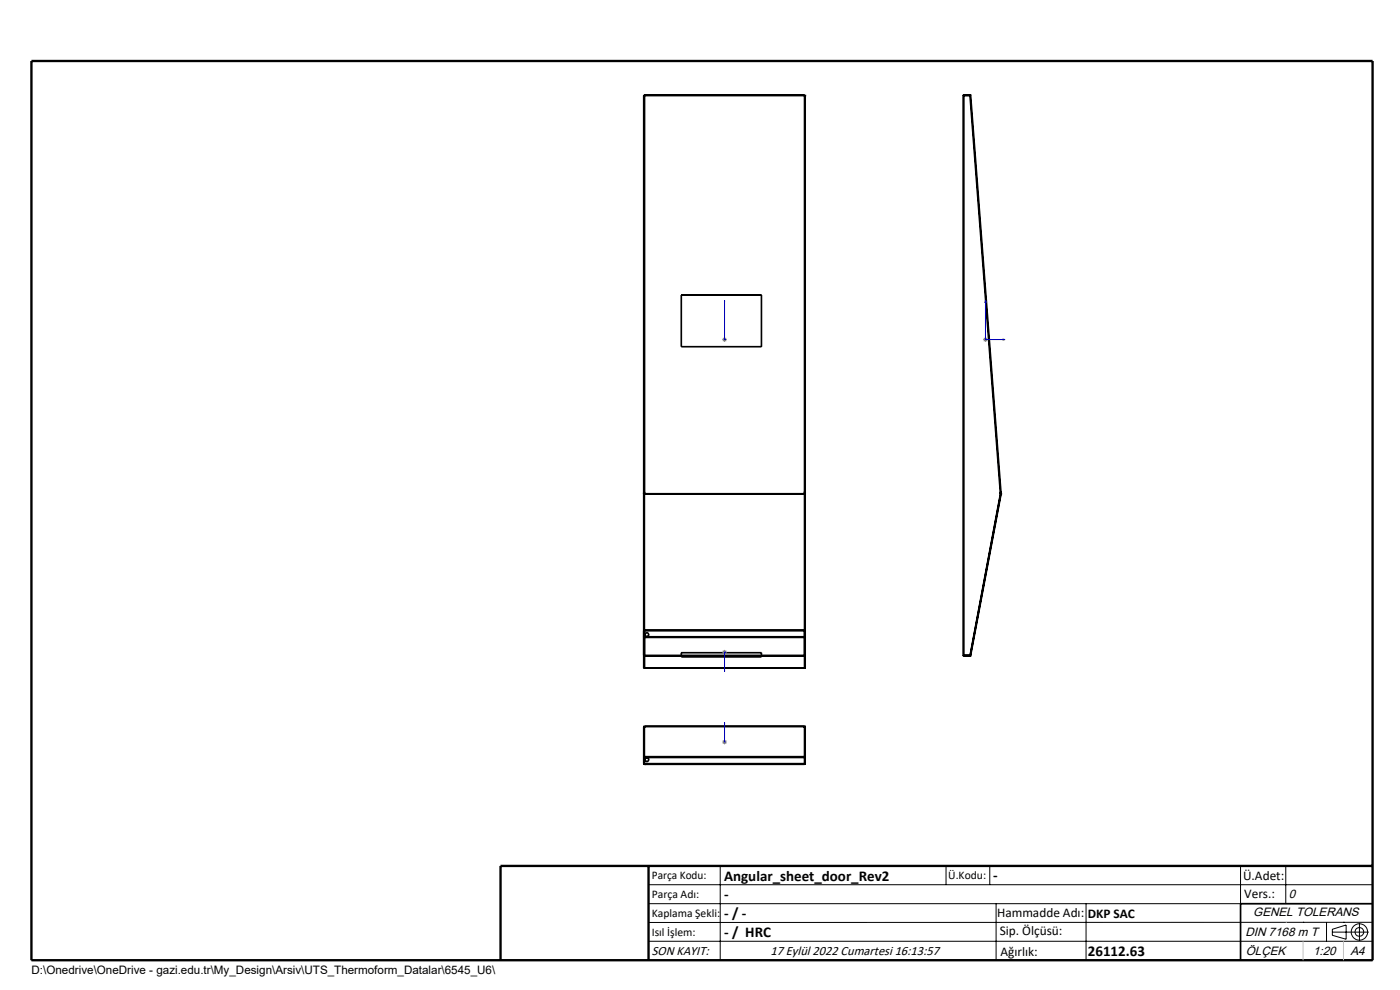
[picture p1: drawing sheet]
<svg xmlns="http://www.w3.org/2000/svg" width="297mm" height="210mm" viewBox="0 0 297 210" stroke-linecap="round" stroke-linejoin="round" font-family="sans-serif">
<g fill="none" stroke="#000" stroke-width=".35">
<path d="M136.6 20.3h.1M136.6 20.3v121.3l.1 .1M136.7 20.1v.2M136.7 20.1h34M136.7 20.3v121.4M136.7 20.3h34M170.7 20.3h.1M170.7 20.1v.2M170.7 20.3v121.4M170.8 20.3h.1M170.8 20.3v121.3l-.1 .1M204.3 20.3h.1"/>
<path d="M204.3 20.3v118.7M204.5 20.3h-.2M204.5 20.1l-.2 .2M204.5 20.2l-.2 .1M204.5 20.3h1.3M204.5 20.1h1.3M204.5 20.1v.1M204.5 20.3v118.7M204.5 20.2h1.3M205.8 20.3h.1M205.8 20.1l.1 .2M205.8 20.2v.1"/>
<path d="M205.8 20.3l6.4 84.5M205.8 20.1v.1M205.9 20.3l6.5 84.4M144.5 62.6h17v10.9h-17zM144.5 62.6h17M136.6 104.8v34.2M136.7 104.4l-.1 .4M136.7 104.7l-.1-.4v.5M136.7 104.7h.1M136.7 104.8h34M136.7 104.7v.1M170.7 104.7l.1-.4-.1 .5"/>
<path d="M170.7 104.7h.1M170.7 104.4v.4M170.7 104.8v34.2M212.2 104.8l-6.4 34.2h-1.3M212.3 104.5v.2M212.3 104.7h.1M212.3 104.7l-6.5 34.3M212.3 104.7l.1 .1M212.4 104.7l-.1-.4-.1 .5M212.4 104.7h.1M212.4 104.8l-6.5 34.2M136.6 135.1l.1 .1"/>
<path d="M136.6 135.1h34.1M136.6 139h.1M136.7 135.1v.1M136.7 135.1h-.1M136.7 135.1h.1M136.7 139v.2h34v-.2M136.7 139h34M136.7 133.6v.2h34l-.1-.2M136.7 133.6h34l.1 .2-.1-.1M136.7 133.6l-.1 .2 .1-.1M136.7 133.6h.1M136.7 135.2h34"/>
<path d="M144.5 138.5h17v.8h-17zM144.5 139.2h17M170.7 135.1v.1M170.7 135.1h.1M170.7 139h.1M170.8 135.1l-.1 .1M170.8 135.1h.1M204.3 139h.2M204.3 139l.2 .2M204.3 139l.2 .1M204.3 139h.1M204.5 139.2h1.3"/>
<path d="M204.5 139.1v.1M204.5 139.1h1.3M205.8 139.1v.1M205.8 139v.1M205.8 139h.1M205.9 139l-.1 .2M136.6 154.2v6.4M136.6 154.2h.1M136.7 154.2h-.1M136.7 154.1l-.1 .1M136.7 154.1v6.4M136.7 154.1h34"/>
<path d="M136.7 141.7h.1M136.7 141.7h34M170.7 154.1h.1M170.7 154.2h.1M170.7 154.1l.1 .1M170.7 154.1v6.4M170.7 141.7h.1M170.7 154.2v6.4M170.8 154.2v6.4M136.6 162l.1 .1M136.6 160.6v.1M136.6 160.7v1.3"/>
<path d="M136.6 162h.1M136.6 160.6h.1M136.6 160.6v1.4M136.7 160.5v1.5M136.7 162v.1M136.7 162h34M136.7 160.5h34M136.7 162.1h.1M136.7 160.6v.1M136.7 162.1h34M170.7 160.5v.2M170.7 162l-.1 .1"/>
<path d="M170.7 160.6v.1M170.7 160.7v1.3M170.7 160.7h-34.1M170.7 162v.1M170.7 160.7h.1M170.7 162h.1M170.7 160.6h.1M170.8 160.6v.1M170.8 162l-.1 .1M170.8 160.7v1.3M291.2 191.7h-28v12"/>
<circle cx="137.2" cy="134.6" r=".39"/>
<circle cx="137.2" cy="161.1" r=".38"/>
</g>
<circle cx="212.2" cy="104.8" r=".17" fill="#000"/>
<g fill="none" stroke="#000" stroke-width=".21">
<path d="M137.6 187.7h153.6M137.6 191.7h153.6M137.6 199.7h153.6M152.8 183.7v20M200.7 183.7v4M210 183.7v4M211.3 191.7v12M230.4 191.7v12M263.2 183.7v20M272.8 183.7v8M276.4 195.6h.1M281.4 195.6v4.1"/>
<path d="M282.6 197.7h7.8M282.6 197.1l3-.9v3l-3-.8zM285 195.6h.1M288.4 195.8v3.8M291.2 195.6l-153.6 .1"/>
<circle cx="288.4" cy="197.7" r="1.74"/>
<circle cx="288.4" cy="197.7" r=".93"/>
</g>
<g fill="none" stroke="#00f" stroke-width=".21">
<path d="M153.7 71.9v.2zM153.7 63.7v.4v-.4M153.7 72h.1M153.7 63.7v8.3M209.1 63.7l.1 .4h-.2zM209.1 63.7v8.3h4.1M212.8 71.9l.4 .1-.4 .1zM153.7 138.2v.3zM153.7 138.4h.1M153.7 138.4v4.1M153.7 142.5v-.4v.4M153.7 153.2v.5v-.5"/>
<path d="M153.7 157.3v.2zM153.7 157.4h.1M153.7 153.2v4.2"/>
</g>
<g fill="none" stroke="#808080" stroke-width=".21">
<path d="M153.2 72h1M153.4 71.7l.7 .7M153.7 71.5v1M154.1 71.7l-.7 .7M208.6 72h1M208.7 71.7l.7 .7M209.1 71.5v1M209.4 71.7l-.7 .7M153.2 138.4h1M153.4 138l.7 .7M153.7 137.9v.9M154.1 138l-.7 .7"/>
<path d="M153.2 157.4h1M153.4 157l.7 .8M153.7 156.9v1M154.1 157l-.7 .8"/>
</g>
<path d="M106.2 203.7h185" fill="none" stroke="#000" stroke-width=".25"/>
<path d="M6.7 12.9h284.5v190.8h-284.5zM137.6 183.7v20M291.2 183.7h-185v20" fill="none" stroke="#000" stroke-width=".5"/>
<path d="M272.8 195.6h.1M276.4 199.7v4M285 199.7v4" fill="none" stroke="#c0c0c0" stroke-width=".21"/>
<path d="M153.7 71.9v.2zM153.7 63.7v.4zM212.8 71.9l.4 .1-.4 .1zM209.1 63.7l.1 .4h-.2zM153.7 142.1v.4zM153.7 138.2v.3zM153.7 153.2v.5zM153.7 157.3v.2z" fill="#00f"/>
<g font-size="3.2">
<text x="153.6" y="186.8">Angular_sheet_door_Rev2</text>
<text x="153.6" y="190.8">-</text>
<text x="210.7" y="186.6">-</text>
<text x="153.6" y="194.8">- / -</text>
<text x="153.6" y="198.8">- / HRC</text>
<text x="230.8" y="202.8">26112.63</text>
</g>
<g font-size="2.8">
<text x="263.7" y="186.7">Ü.Adet:</text>
<text x="263.9" y="190.5">Vers.:</text>
<text x="211.5" y="194.5">Hammadde Adı:</text>
<text x="230.8" y="194.7">DKP SAC</text>
<text x="138.3" y="202.6">SON KAYIT:</text>
<text x="163.5" y="202.6">17 Eylül 2022 Cumartesi 16:13:57</text>
<text x="212.1" y="198.4">Sip. Ölçüsü:</text>
<text x="212.2" y="202.7">Ağırlık:</text>
</g>
<g font-size="2.6">
<text x="273.4" y="190.4">0</text>
<text x="265.9" y="194.4">GENEL TOLERANS</text>
<text x="264.2" y="198.5">DIN 7168 m T</text>
<text x="264.3" y="202.6">ÖLÇEK</text>
<text x="278.5" y="202.6">1:20</text>
<text x="286.5" y="202.6">A4</text>
</g>
<g font-size="2.5">
<text x="138.3" y="186.4">Parça Kodu:</text>
<text x="138.3" y="190.5">Parça Adı:</text>
<text x="201.2" y="186.5">Ü.Kodu:</text>
<text x="138.3" y="194.5">Kaplama Şekli:</text>
<text x="138.3" y="198.6">Isıl İşlem:</text>
<text x="6.7" y="206.7">D:\Onedrive\OneDrive - gazi.edu.tr\My_Design\Arsiv\UTS_Thermoform_Datalar\6545_U6\</text>
</g>
</svg>
